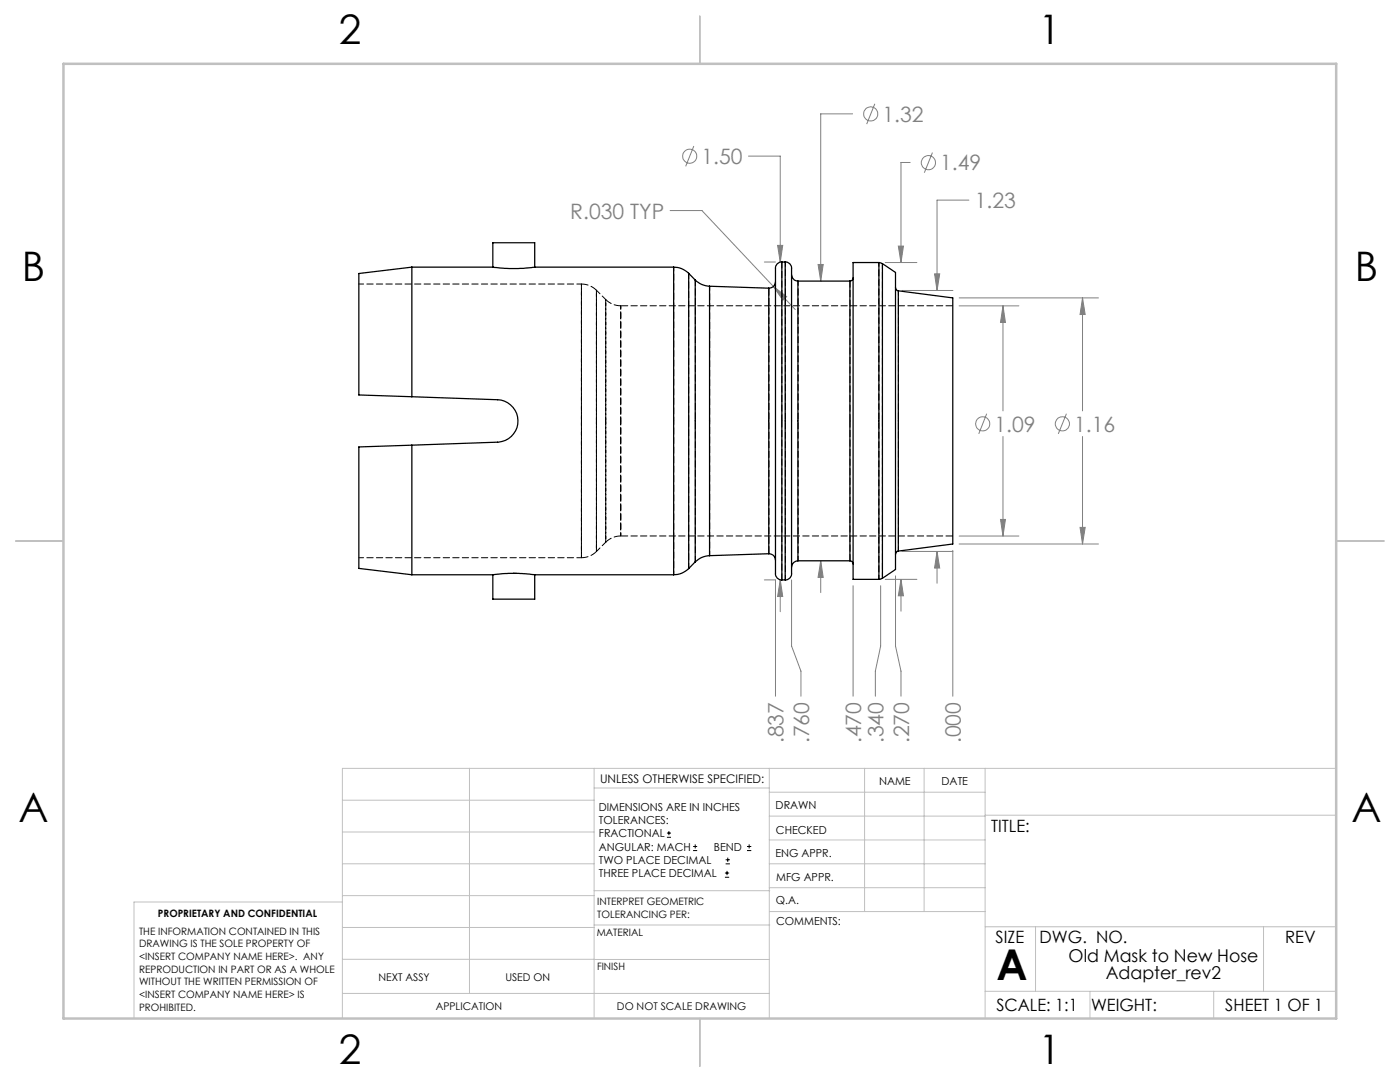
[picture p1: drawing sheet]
<svg xmlns="http://www.w3.org/2000/svg" width="279mm" height="216mm" viewBox="0 0 279 216" stroke-linecap="round" stroke-linejoin="round" font-family="sans-serif">
<g fill="none" stroke="#808080" stroke-width=".2">
<path d="M138.5 29.1l-1.7 4.1M149.4 31.2h6.3v21.1M170.1 22.7h-6.3v33.4M174.6 20.7l-1.6 4.1M181.6 32.4h-1.8v20M186.1 30.4l-1.6 4.1M193.4 39.9h-6.4v18.1M133.7 42h6.4l14.2 15.2M152.5 52.3h2.3M154.3 57.2l2.7 2-.8 .7zM154.3 57.2l4.4 4.6M155.2 49h1l-.5 3.3z"/>
<path d="M163.3 52.8h1l-.5 3.3zM176.7 52.4h6.3M179.3 49.1h1l-.5 3.3zM180 58h10.2M186.5 54.6h1l-.5 3.4zM191.4 59.4h27.8M216 59.4l.6 3.4h-1.1zM216 59.4v22.6M191.4 61h11.9M200.2 61l.5 3.3h-1zM200.2 61v21M196.9 82.6l-1.6 4"/>
<path d="M200.2 87.1v19.9M212.8 82.6l-1.6 4M216 87.1v21.4M152.5 115.7h2.3v23.2M155.7 115.7l.5 3.3h-1zM155.7 115.7v6.4M158 115.7v13.2l1.8 5v5M163.8 111.9l.5 3.3h-1zM163.8 111.9v6.4M170.3 116.9v22M175.8 116.9v12l-1.1 5v5M176.7 115.6h6.3"/>
<path d="M178.7 114.9v14l1.1 5v5M179.8 115.6l.5 3.3h-1zM179.8 115.6v6.4M180 110h10.2M187 110l.5 3.3h-1zM187 110v6.4M190.1 109.8v29.1M191.4 108.5h27.8M191.4 107h11.9M199.7 103.6h1l-.5 3.4zM215.5 105.2h1.1l-.6 3.3z"/>
<circle cx="137.7" cy="31.2" r="1.41"/>
<circle cx="173.8" cy="22.7" r="1.41"/>
<circle cx="185.3" cy="32.5" r="1.41"/>
<circle cx="196.1" cy="84.6" r="1.4"/>
<circle cx="212" cy="84.6" r="1.41"/>
</g>
<g fill="none" stroke="#000" stroke-width=".2">
<path d="M133.1 167.1h.8M133.1 166.2h.8M133.5 165.8v.9M138.3 169.7h.8M138.3 168.9h.8M138.7 168.5v.8M144.7 175h.8M144.7 174.2h.8M144.8 172.4h.9M144.8 171.6h.9M145.1 173.8v.8M145.2 171.1v.9"/>
<path d="M149.1 169.7h.8M149.1 168.9h.8M149.5 168.5v.8"/>
</g>
<g fill="none" stroke="#c0c0c0" stroke-width=".2">
<path d="M178.7 58h.6M176.1 115.4l-.3 .2h-.4M179.3 110h-.6M68.3 159.7h50.3M93.7 153.3v44.9M118.6 153.3v49.9M118.6 157.2h34.9M153.5 153.3v49.9M153.5 158.1h43.1M172.5 153.3v28.6M184.4 153.3v28.6M196.6 153.3v49.9"/>
<path d="M266.7 153.3h-198.4v49.9M68.3 178.7h50.3M68.3 172.4h50.3M68.3 166h50.3M68.3 180h-41.6v23.2M118.6 177.7h35M153.5 167.6h43.1M153.5 162.8h43.1M153.5 172.4h43.1M153.5 177.1h43.1M196.6 162.7h70.1M68.3 198.2h85.2"/>
<path d="M68.3 191.4l85.2 .1M68.3 185.1h50.3M118.6 184.6h35M153.6 181.9h43M196.6 197.8h70.1M196.6 184.9h70.1M206.7 184.9v12.9M217.5 197.8v5.4M242.2 197.8v5.4M252.2 184.9v12.9"/>
</g>
<path d="M139.7 3.2v9.5M3.1 107.9h9.6M266.7 107.9h9.5M139.7 203.2v9.6" fill="none" stroke="#c0c0c0" stroke-width=".25"/>
<path d="M12.7 12.7h254v190.5h-254z" fill="none" stroke="#c0c0c0" stroke-width=".5"/>
<g fill="#808080">
<path d="M187 110l.5 3.3h-1zM186.5 54.6h1l-.5 3.4z"/>
<path d="M155.2 49h1l-.5 3.3zM155.7 115.7l.5 3.3h-1zM163.8 111.9l.5 3.3h-1zM163.3 52.8h1l-.5 3.3zM179.3 49.1h1l-.5 3.3zM179.8 115.6l.5 3.3h-1zM216 59.4l.6 3.4h-1.1zM215.5 105.2h1.1l-.6 3.3zM200.2 61l.5 3.3h-1zM199.7 103.6h1l-.5 3.4zM154.3 57.2l1.9 2.7 .8-.7z"/>
</g>
<g fill="none" stroke="#000" stroke-width=".25">
<path d="M82.2 53.3v25.9M82.2 53.3l-10.6 1.3v24.2l10.6 .4M82.2 53.3h16.2M98.4 53.3a30.5 30.5 0 0 0 8.3 0M98.4 53.3v-4.9h8.3v4.9M106.7 53.3h27.7M134.4 53.3a4.2 4.2 0 0 1 3 1.2M134.4 53.3v61.4M137.4 54.5v59M137.4 54.5l1.3 1.4M138.7 55.9a4.3 4.3 0 0 0 2.9 1.2M138.7 55.9v56.2"/>
<path d="M141.6 57.1v53.8M141.6 57.1l11.8 .4M153.4 57.5v53M154.8 56.2a1.27 1.27 0 0 1-1.4 1.3M156 52.3a1.39 1.39 0 0 0-1.2 1.8v59.4a1.78 1.78 0 0 0 .7 2.1l.5 .1M156 52.3v63.4M156 52.3h.7M156.7 52.3a1.46 1.46 0 0 1 1.3 2v59a2.44 2.44 0 0 1-.6 2.2l-.7 .2M156.7 52.3v63.4M158 54.8a1.33 1.33 0 0 0 1.2 1.3M159.2 56.1v55.8M159.2 56.1h10.4"/>
<path d="M169.6 56.1v55.8M170.3 55.5a.66 .66 0 0 1-.7 .6M175.4 52.4l.7 .2M175.4 52.4h-5.1v63.2h5.1M175.4 52.4v63.2M176.1 52.6l2.6 1.8v59.2l-2.6 1.8M176.1 52.6v62.8M178.7 57.4l.2 .4 .4 .2M179.3 58l10.8 1.4v49.1l-10.8 1.5M179.3 58v52M82.2 79.2l17.1 .6a4.2 4.2 0 0 1 4.1 4.2 4.2 4.2 0 0 1-4.1 4.2l-17.1 .6M82.2 88.8v25.9"/>
<path d="M82.2 88.8l-10.6 .4v24.2l10.6 1.3M82.2 114.7h16.2M98.4 114.7l1.8-.2a28.6 28.6 0 0 1 6.2 .2h.3M98.4 114.7v4.9h8.3v-4.9M106.7 114.7h27.7M137.4 113.5a4.2 4.2 0 0 1-3 1.2M138.7 112.1l-1.3 1.4M141.6 110.9a4.3 4.3 0 0 0-2.9 1.2M153.4 110.5a1.27 1.27 0 0 1 1.4 1.3M153.4 110.5l-11.8 .4M156 115.7h.7M159.2 111.9a1.33 1.33 0 0 0-1.2 1.3"/>
<path d="M159.2 111.9h10.4M169.6 111.9a.66 .66 0 0 1 .7 .6M176.1 115.4l-.7 .2M179.3 110l-.4 .2-.2 .4"/>
</g>
<path d="M102.6 53.6h-.1M169.6 56.1v27.9M156 84v-31.7M169.6 84v27.9M102.5 114.4h.6M106.6 114.7h.1M156 115.7v-31.7" fill="none" stroke="#000" stroke-width=".2" stroke-dasharray="1.3 .6"/>
<path d="M116 56.7h-44.4M120.9 59.8l-1.9-1.9M156.7 52.3v63.4M116 84v-27.3v54.6v-27.3M71.6 111.3h44.4M119 110l1.9-1.8M159.3 111.9v-55.8" fill="none" stroke="#000" stroke-width=".2" stroke-dasharray="1.3 .6" stroke-dashoffset=".3"/>
<path d="M119 57.9a4.2 4.2 0 0 0-3-1.2M153.5 57.5v53M123.9 61a4.2 4.2 0 0 1-3-1.2M190.2 61h-66.3M119 84v-26.1v52.1v-26M120.9 84v-24.2v48.4v-24.2M116 111.3a4.2 4.2 0 0 0 3-1.3M120.9 108.2a4.2 4.2 0 0 1 3-1.3M123.9 106.9h66.3" fill="none" stroke="#000" stroke-width=".2" stroke-dasharray="1.3 .6" stroke-dashoffset="-.1"/>
<path d="M123.9 84v22.9v-45.9v23M141.6 110.9v-53.8M179.3 109.9v-51.9" fill="none" stroke="#000" stroke-width=".2" stroke-dasharray="1.3 .6" stroke-dashoffset=".4"/>
<path d="M134.5 53.3v30.7M175.4 52.4v63.2M134.5 84v30.7" fill="none" stroke="#000" stroke-width=".2" stroke-dasharray="1.3 .6" stroke-dashoffset=".5"/>
<path d="M137.4 84v-29.5M176.1 84v-31.4M137.4 113.4v-29.4M176.1 115.4v-31.4" fill="none" stroke="#000" stroke-width=".2" stroke-dasharray="1.3 .6" stroke-dashoffset=".2"/>
<path d="M138.8 55.9v56.2" fill="none" stroke="#000" stroke-width=".2" stroke-dasharray="1.3 .6" stroke-dashoffset=".1"/>
<text font-size="8.5" x="198.9" y="195.5">A</text>
<g font-size="8.1">
<text x="67.6" y="8.9">2</text>
<text x="207.3" y="8.9">1</text>
<text x="4.4" y="56.2">B</text>
<text x="270.4" y="56.2">B</text>
<text x="3.7" y="164.1">A</text>
<text x="269.7" y="164.1">A</text>
<text x="67.6" y="212.4">2</text>
<text x="207.3" y="212.4">1</text>
</g>
<g font-size="4.2" fill="#808080">
<text x="176.1" y="24.3">1.32</text>
<text x="140" y="32.7">1.50</text>
<text x="187.6" y="34">1.49</text>
<text x="194.6" y="41.5">1.23</text>
<text x="113.8" y="43.6">R.030 TYP</text>
<text x="198.5" y="86.1">1.09</text>
<text x="214.4" y="86.1">1.16</text>
<text x="156.4" y="148.3" transform="rotate(-90 156.4 148.3)">.837</text>
<text x="161.5" y="148.3" transform="rotate(-90 161.5 148.3)">.760</text>
<text x="171.9" y="148.3" transform="rotate(-90 171.9 148.3)">.470</text>
<text x="176.3" y="148.3" transform="rotate(-90 176.3 148.3)">.340</text>
<text x="181.4" y="148.3" transform="rotate(-90 181.4 148.3)">.270</text>
<text x="191.8" y="148.3" transform="rotate(-90 191.8 148.3)">.000</text>
</g>
<g font-size="3.5">
<text x="213.3" y="191.9">Old Mask to New Hose</text>
<text x="220.7" y="195.4">Adapter_rev2</text>
</g>
<g font-size="3.4">
<text x="197.8" y="166">TITLE:</text>
<text x="198.7" y="188.1">SIZE</text>
<text x="207.5" y="188.1">DWG. NO.</text>
<text x="256.5" y="188.2">REV</text>
<text x="198.8" y="201.7">SCALE: 1:1</text>
<text x="217.7" y="201.8">WEIGHT:</text>
<text x="244.5" y="201.7">SHEET 1 OF 1</text>
</g>
<text font-size="2.4" x="119.8" y="156.2">UNLESS OTHERWISE SPECIFIED:</text>
<g font-size="2.2">
<text x="119.5" y="161.8">DIMENSIONS ARE IN INCHES</text>
<text x="154.8" y="161.4">DRAWN</text>
<text x="175.4" y="156.6">NAME</text>
<text x="187.9" y="156.7">DATE</text>
<text x="119.5" y="164.4">TOLERANCES:</text>
<text x="119.5" y="167.1">FRACTIONAL</text>
<text x="154.9" y="166.3">CHECKED</text>
<text x="119.5" y="169.7">ANGULAR: MACH</text>
<text x="119.5" y="172.4">TWO PLACE DECIMAL</text>
<text x="142.5" y="169.7">BEND</text>
<text x="154.8" y="171">ENG APPR.</text>
<text x="119.5" y="175">THREE PLACE DECIMAL</text>
<text x="154.9" y="175.7">MFG APPR.</text>
<text x="154.9" y="180.4">Q.A.</text>
<text x="154.9" y="184.6">COMMENTS:</text>
</g>
<g font-size="2.1">
<text x="75.5" y="195.7">NEXT ASSY</text>
<text x="100.9" y="195.7">USED ON</text>
<text x="86.9" y="201.5">APPLICATION</text>
<text x="123.1" y="201.6">DO NOT SCALE DRAWING</text>
</g>
<g font-size="2">
<text x="31.5" y="182.9">PROPRIETARY AND CONFIDENTIAL</text>
<text x="119.2" y="180.6">INTERPRET GEOMETRIC</text>
<text x="119.2" y="183.1">TOLERANCING PER:</text>
<text x="27.8" y="186.5">THE INFORMATION CONTAINED IN THIS</text>
<text x="27.8" y="189">DRAWING IS THE SOLE PROPERTY OF</text>
<text x="27.8" y="191.6">&lt;INSERT COMPANY NAME HERE&gt;. ANY</text>
<text x="119.1" y="186.7">MATERIAL</text>
<text x="27.8" y="194.1">REPRODUCTION IN PART OR AS A WHOLE</text>
<text x="27.8" y="196.6">WITHOUT THE WRITTEN PERMISSION OF</text>
<text x="119.1" y="193.5">FINISH</text>
<text x="27.8" y="199.1">&lt;INSERT COMPANY NAME HERE&gt; IS</text>
<text x="27.8" y="201.7">PROHIBITED.</text>
</g>
</svg>
